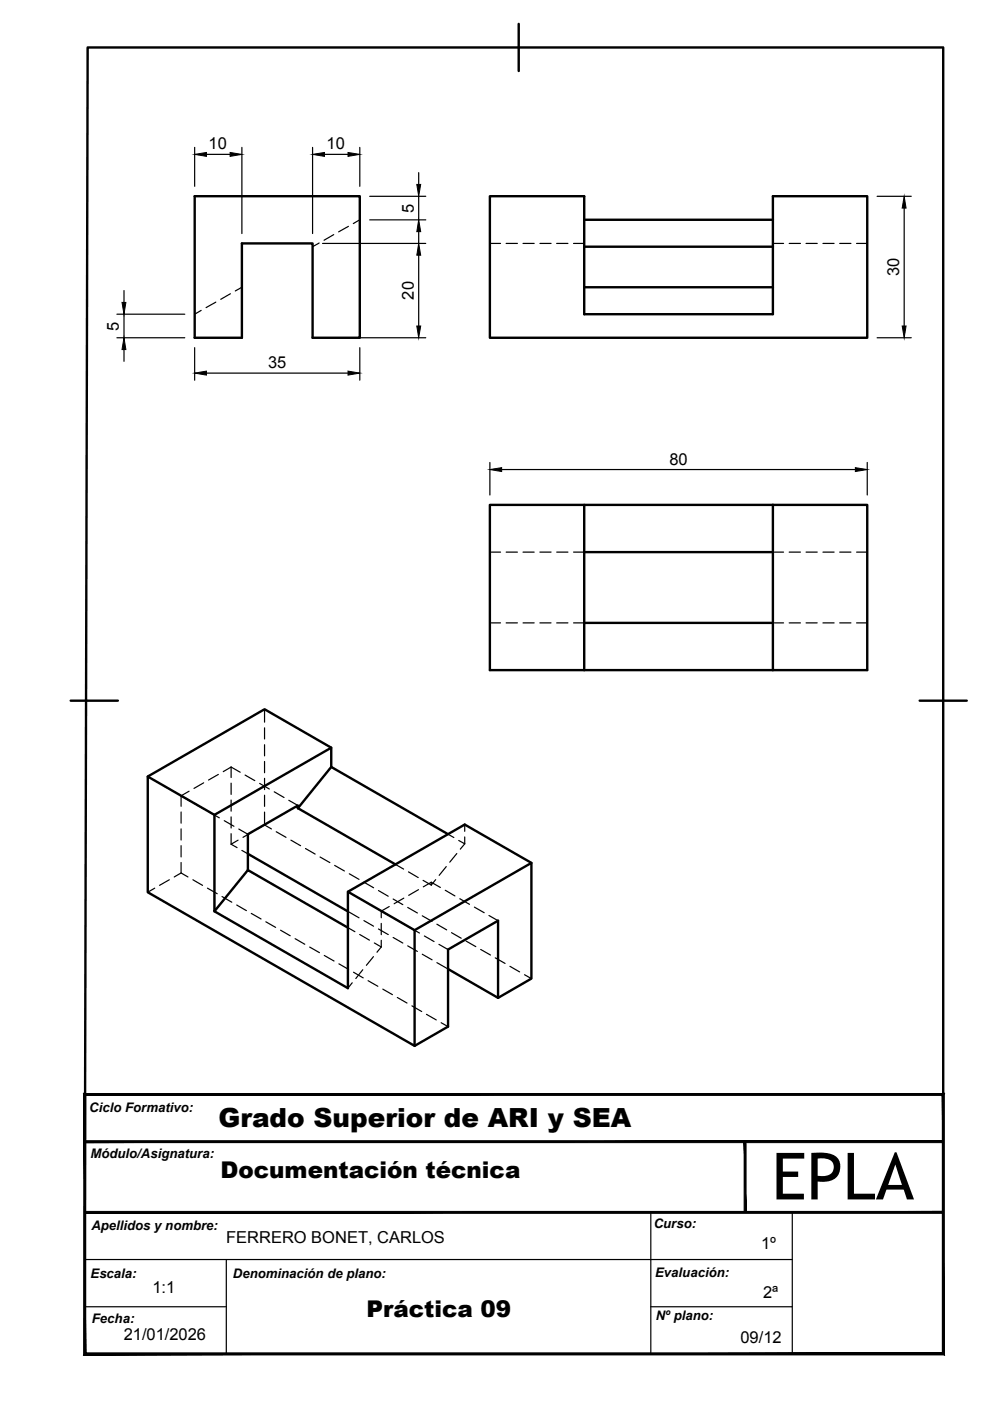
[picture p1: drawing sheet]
<svg xmlns="http://www.w3.org/2000/svg" width="210mm" height="297mm" viewBox="0 0 210 297" stroke-linecap="round" stroke-linejoin="round" font-family="sans-serif">
<!-- layer: Visible -->
<g fill="none" stroke="#000" stroke-width=".51">
<path d="M41.3 41.6h35v30h-10v-20h-15v20h-10zM103.9 41.6h20v25h40v-25h20v30h-80zM123.9 52.3h40M123.9 46.6h40M123.9 60.9h40M123.9 107h-20v35.1h80v-35.1h-20M123.9 117.1h40M163.9 107h-40v35.1M163.9 107v35.1M123.9 132.1h40M70.2 158.5l-14.1-8.1-24.8 14.2M45.5 172.8l-14.2-8.2v24.6l56.6 32.5v-24.5l-14.1-8.1"/>
<path d="M63.2 171.4v-.6l-10.6 6.1v7.6M63.2 171.4l20.6 11.9M70.2 162.6v-4.1l-24.7 14.3v20.4l7.1-8.7 21.2 12.2M70.2 162.6l24.8 14.3M70.2 162.6l-7 8.8M52.6 181l21.2 12.2M87.9 197.2l24.8-14.2v24.5l-7.1 4.1M112.7 183l-14.2-8.2-24.7 14.3v20.4l-28.3-16.3M95 205.5l10.6 6.1M105.6 211.6v-16.4l-10.6 6.1v16.4l-7.1 4"/>
</g>
<!-- layer: Hidden -->
<g fill="none" stroke="#000" stroke-width=".25">
<path d="M67.7 51.5l-1.4 .8M70.8 49.7l-2.1 1.2M73.9 48l-2.1 1.2M76.3 46.6l-1.4 .8M103.9 51.6h2.2M107.3 51.6h2.4M110.9 51.6h2.4M114.5 51.6h2.3M118 51.6h2.4M121.6 51.6h2.3M163.9 51.6h2.2M167.3 51.6h2.4"/>
<path d="M170.9 51.6h2.4M174.5 51.6h2.3M178 51.6h2.4M181.6 51.6h2.3M42.7 65.8l-1.4 .8M45.8 64.1l-2.1 1.1M48.9 62.3l-2.1 1.2M51.3 60.9l-1.4 .8M103.9 117.1h2.2M107.3 117.1h2.4M110.9 117.1h2.4M114.5 117.1h2.3"/>
<path d="M118 117.1h2.4M121.6 117.1h2.3M163.9 117.1h2.2M167.3 117.1h2.4M170.9 117.1h2.4M174.5 117.1h2.3M178 117.1h2.4M181.6 117.1h2.3M103.9 132.1h2.2M107.3 132.1h2.4M110.9 132.1h2.4M114.5 132.1h2.3"/>
<path d="M118 132.1h2.4M121.6 132.1h2.3M163.9 132.1h2.2M167.3 132.1h2.4M170.9 132.1h2.4M174.5 132.1h2.3M178 132.1h2.4M181.6 132.1h2.3M56.1 150.4v2.7M56.1 154.3v2.4M56.1 157.9v2.4M38.4 168.7l1.9 1.1"/>
<path d="M38.4 168.7v2.2M38.4 172.2v2.3M38.4 175.7v2.4M38.4 179.3v2.4M40.1 167.8l-1.7 .9M41.3 170.4l2.1 1.2M43.2 166l-2.1 1.2M44.4 172.2l2.1 1.2M46.3 164.2l-2.1 1.2M47.5 174l2.1 1.2M49 162.6l1.9 1.1M49 162.6v2.3"/>
<path d="M49 166v2.4M49 169.6v2.4M49 173.2v2.4M49 176.7v2.3M49 179l1.3 .7M49 162.6l-1.7 1M50.5 178.1l-1.5 .9M50.6 175.8l2 1.1M52 164.3l2 1.2M53.6 176.3l-2.1 1.2M55.1 166.1l2 1.2M56.1 174.9l-1.5 .9"/>
<path d="M56.1 174.9l1.5 .9M56.1 161.4v2.4M56.1 165v2.4M56.1 168.6v2.4M56.1 172.2v2.7M58.1 167.9l2.1 1.2M58.6 176.3l2 1.2M61.2 169.7l2 1.1M61.7 178.1l2 1.2M64.8 179.9l2 1.2M95 176.9l1.2 .7M97.3 178.2l1.2 .7"/>
<path d="M98.5 174.8v1.5M98.5 177.4v1.5M98.5 178.9l-.9 1.1M32.8 188.3l-1.5 .9M35.9 186.5l-2.1 1.2M38.4 185.1l1.5 .8M38.4 182.9v2.2M38.4 185.1l-1.5 .8M40.9 186.5l2 1.2M44 188.3l2.1 1.2M47.1 190.1l2 1.2M50.2 191.9l2 1.2"/>
<path d="M51.3 180.3l1.3 .7M53.3 193.7l2.1 1.1M56.4 195.4l2 1.2M59.5 197.2l2 1.2M62.6 199l2 1.2M67.9 181.7l2 1.2M71 183.5l2 1.2M73.8 196.7l1.4 .8M73.8 193.2l2.3 1.4M74.1 185.3l2 1.1M76.3 198.1l2 1.2M77.2 195.2l2 1.2"/>
<path d="M77.2 187l2 1.2M79.4 199.9l1.4 .9M80.2 197l2.1 1.1M80.2 188.8l2.1 1.2M80.8 193.2v1.4M80.8 195.8v2.4M80.8 199.4v1.4M80.8 193.2l2 1.1M82.5 192.2l-1.7 1M83.4 198.8l2 1.1M83.4 190.6l2 1.2M83.8 194.9l2.1 1.2"/>
<path d="M83.8 183.3l1.8 1M85.6 190.4l-2 1.2M86.4 192.4l2.1 1.2M86.6 184.9l2.1 1.2M86.9 196.6l2 1.2M88.7 188.6l-2 1.2M89.5 194.2l2.1 1.2M89.7 186.7l1.7 .9M90 198.4l2 1.2M91.4 187.1v.5M91.4 187.1l-1.7 .9M91.4 187.1l2 1.1"/>
<path d="M92.4 186.5l-1 1.1M92.6 195.9l2.1 1.3M94.4 188.8l2.1 1.2M94.6 183.7l-1.5 1.9M95.7 197.7l2.1 1.2M96.9 181l-1.5 1.8M97.5 190.5l2 1.2M98.8 199.5l2.1 1.2M100.6 192.3l2.1 1.2M103.7 194.1l1.9 1.1M65.7 200.8l2 1.2M68.7 202.6l2.1 1.2"/>
<path d="M71.9 204.4l2 1.1M74.7 208.4l-.9 1.1M75 206.1l2 1.2M76.9 205.6l-1.5 1.9M78 207.9l2.1 1.2M79.2 202.8l-1.5 1.9M80.8 200.8l-.9 1.1M81.2 209.7l2 1.2M84.2 211.5l2.1 1.2M86.4 200.5l2.1 1.2M87.3 213.3l2.1 1.2M89.5 202.3l2.1 1.2"/>
<path d="M90.4 215.1l2.1 1.1M92.6 204.1l2.4 1.4M93.1 200.2l1.9 1.1M93.5 216.8l1.5 .9M101.9 201.3l2.1 1.2M105 203.1l2.1 1.2M108.1 204.9l2.1 1.2M111.2 206.7l1.5 .8"/>
</g>
<path d="M138 257.1v29.9M168 257.1v29.9M18 277.1h30M18 267h150M48 267v20M138 277.1h30" fill="none" stroke="#000" stroke-width=".25"/>
<g fill="#000" stroke="#000" stroke-width=".21">
<path d="M17.8 231.8l.4 .4 182-.4zM18.2 232.2l182-.4-.4 .4zM200.2 231.8l-.4 .4 .4 55.1zM199.8 232.2l.4 55.1-.4-.4zM17.8 287.3h182.4l-.4-.4zM17.8 287.3l.4-.4h181.6zM17.8 231.8v55.5l.4-.4zM17.8 231.8l.4 .4v54.7z"/>
<path d="M157.8 242l.4 15.1v-15.1zM157.8 242l.4 15.1h-.4z"/>
<path d="M18 257.2h182v-.4zM18 256.8h182l-182 .4z"/>
<path d="M18 242.3h182v-.4zM18 241.9h182l-182 .4z"/>
</g>
<!-- layer: BORDER -->
<path d="M110 5.1v10M15 148.6h10M195 148.6h10M17.9 287l.7-276.9h181.4v276.9h-181.4" fill="none" stroke="#000" stroke-width=".51"/>
<!-- layer: FD_Dimensions -->
<g fill="none" stroke="#000" stroke-width=".25">
<path d="M41.3 31.2v8.3M43.8 32.7h5M51.3 31.2v18.3M66.3 31.2v18.3M68.8 32.7h5M76.3 31.2v8.3M88.8 36.6v2.5M68.4 51.6h21.9M78.4 46.6h11.9M78.4 41.6h11.9M88.8 41.6v5M88.8 49.1v2.5"/>
<path d="M88.8 54.1v15M186 41.6h7.2M191.7 44.1v25M24.8 66.6h14.4M24.8 71.6h14.4M26.3 61.6v2.5M26.3 66.6v5M26.3 74.1v2.5M41.3 73.7v6.9M43.8 79.1h30M68.4 71.6h21.9M76.3 73.7v6.9"/>
<path d="M186 71.6h7.2M103.9 98.1v6.9M106.4 99.6h75M183.9 98.1v6.9"/>
</g>
<g fill="#000" stroke="#000" stroke-width=".21">
<path d="M41.3 32.7l2.5-.4v.9zM48.8 32.3l2.5 .4-2.5 .5zM66.3 32.7l2.5-.4v.9zM73.8 32.3l2.5 .4-2.5 .5zM88.4 39.1h.8l-.4 2.5zM88.8 46.6l.4 2.5h-.8zM88.8 51.6l.4 2.5h-.8zM191.7 41.6l.4 2.5h-.8zM25.9 64.1h.8l-.4 2.5zM26.3 71.6l.4 2.5h-.8zM41.3 79.1l2.5-.4v.8zM73.8 78.7l2.5 .4-2.5 .4z"/>
<path d="M88.4 69.1h.8l-.4 2.5zM191.3 69.1h.8l-.4 2.5zM103.9 99.6l2.5-.4v.8zM181.4 99.2l2.5 .4-2.5 .4z"/>
</g>
<text font-size="13.8" x="163.6" y="254.3">EPLA</text>
<text font-size="5.6" x="46.3" y="238.9">Grado Superior de ARI y SEA</text>
<g font-size="4.9">
<text x="46.8" y="249.8">Documentación técnica</text>
<text x="77.7" y="279.3">Práctica 09</text>
</g>
<g font-size="3.5">
<text x="44.2" y="31.7">10</text>
<text x="69.2" y="31.7">10</text>
<text x="87.7" y="45.1" transform="rotate(-90 87.7 45.1)">5</text>
<text x="190.6" y="58.5" transform="rotate(-90 190.6 58.5)">30</text>
<text x="87.7" y="63.5" transform="rotate(-90 87.7 63.5)">20</text>
<text x="25.2" y="70.1" transform="rotate(-90 25.2 70.1)">5</text>
<text x="56.8" y="78.1">35</text>
<text x="141.9" y="98.5">80</text>
<text x="48" y="263.6">FERRERO BONET, CARLOS</text>
<text x="161.4" y="264.8">1º</text>
<text x="32.3" y="274.2">1:1</text>
<text x="161.8" y="275.2">2ª</text>
<text x="26.2" y="284.1">21/01/2026</text>
<text x="157" y="284.8">09/12</text>
</g>
<g font-size="2.8">
<text x="18.9" y="235.7">Ciclo Formativo:</text>
<text x="19.2" y="245.5">Módulo/Asignatura:</text>
<text x="19.4" y="260.7">Apellidos y nombre:</text>
<text x="138.6" y="260.4">Curso:</text>
<text x="19.2" y="270.9">Escala:</text>
<text x="49.4" y="270.9">Denominación de plano:</text>
<text x="138.9" y="270.7">Evaluación:</text>
<text x="19.5" y="280.6">Fecha:</text>
<text x="139" y="279.9">Nº plano:</text>
</g>
</svg>
